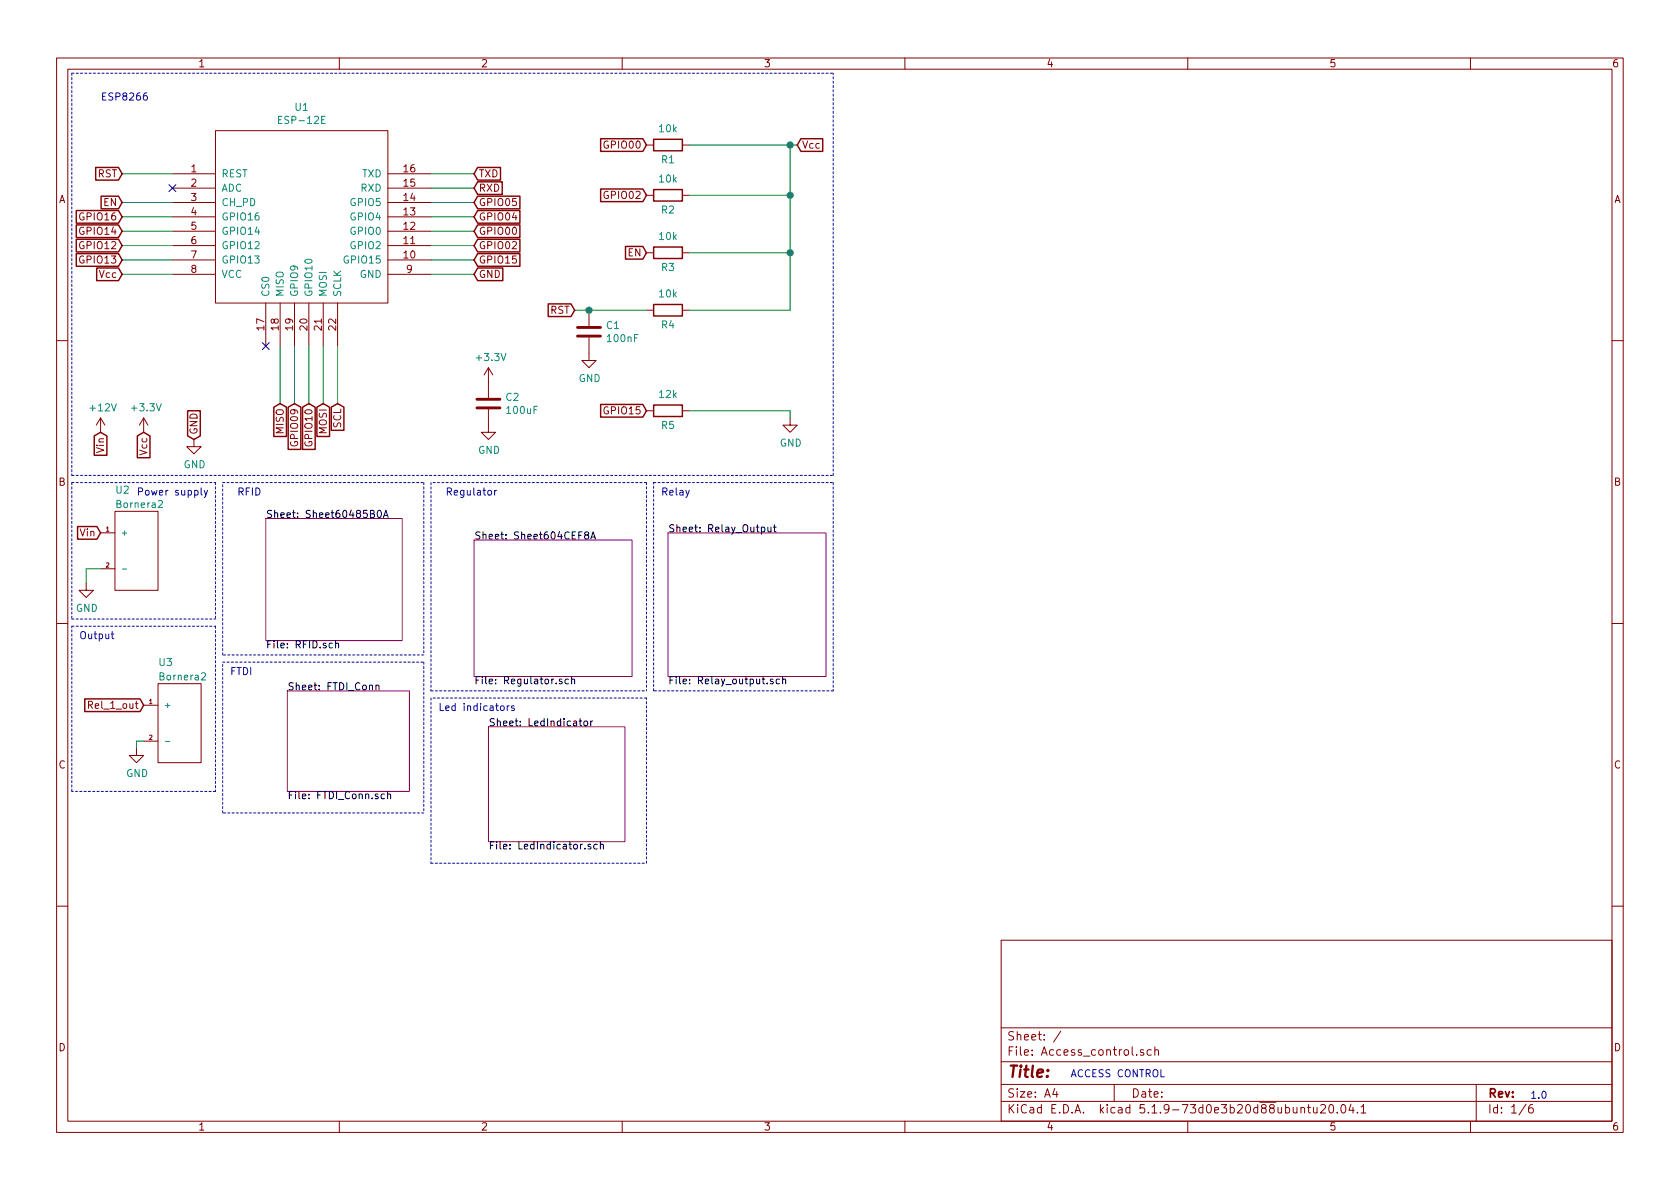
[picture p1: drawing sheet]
EESchema Schematic File Version 4
EELAYER 30 0
EELAYER END
$Descr A4 11693 8268
encoding utf-8
Sheet 1 6
Title ""
Date ""
Rev ""
Comp ""
Comment1 ""
Comment2 ""
Comment3 ""
Comment4 ""
$EndDescr
Wire Notes Line
	500  500  500  3300
Text Notes 700  700  0    50   ~ 0
ESP8266
Wire Wire Line
	850  1900 1200 1900
Wire Wire Line
	1950 2400 1950 2800
Wire Wire Line
	2050 2400 2050 2800
Wire Wire Line
	2150 2400 2150 2800
Wire Wire Line
	2250 2400 2250 2800
Wire Wire Line
	2350 2400 2350 2800
Wire Wire Line
	3000 1200 3300 1200
Wire Wire Line
	3000 1300 3300 1300
Wire Wire Line
	3000 1400 3300 1400
Wire Wire Line
	3000 1500 3300 1500
Wire Wire Line
	3000 1600 3300 1600
Wire Wire Line
	3000 1700 3300 1700
Wire Wire Line
	3000 1800 3300 1800
Wire Wire Line
	3000 1900 3300 1900
Text GLabel 3300 1900 2    50   Input ~ 0
GND
Text GLabel 850  1200 0    50   Input ~ 0
RST
Text GLabel 850  1400 0    50   Input ~ 0
EN
Text GLabel 850  1500 0    50   Input ~ 0
GPIO16
$Comp
L Device:C C2
U 1 1
P 3400 2800
F 0 "C2" H 3515 2846 50  0000 L CNN
F 1 "100uF" H 3515 2755 50  0000 L CNN
F 2 "Capacitor_SMD:C_1206_3216Metric" H 3438 2650 50  0001 C CNN
F 3 "~" H 3400 2800 50  0001 C CNN
	1    3400 2800
	1    0    0    -1  
$EndComp
$Comp
L power:GND #PWR0101
U 1 1
P 3400 2950
F 0 "#PWR0101" H 3400 2700 50  0001 C CNN
F 1 "GND" H 3405 2777 50  0000 C CNN
F 2 "" H 3400 2950 50  0001 C CNN
F 3 "" H 3400 2950 50  0001 C CNN
	1    3400 2950
	1    0    0    -1  
$EndComp
$Comp
L power:+3.3V #PWR0102
U 1 1
P 3400 2650
F 0 "#PWR0102" H 3400 2500 50  0001 C CNN
F 1 "+3.3V" H 3415 2823 50  0000 C CNN
F 2 "" H 3400 2650 50  0001 C CNN
F 3 "" H 3400 2650 50  0001 C CNN
	1    3400 2650
	1    0    0    -1  
$EndComp
Text GLabel 1350 3050 1    50   Input ~ 0
GND
$Comp
L power:GND #PWR0103
U 1 1
P 1350 3050
F 0 "#PWR0103" H 1350 2800 50  0001 C CNN
F 1 "GND" H 1355 2877 50  0000 C CNN
F 2 "" H 1350 3050 50  0001 C CNN
F 3 "" H 1350 3050 50  0001 C CNN
	1    1350 3050
	1    0    0    -1  
$EndComp
Text GLabel 1000 3000 3    50   Input ~ 0
Vcc
$Comp
L power:+3.3V #PWR0104
U 1 1
P 1000 3000
F 0 "#PWR0104" H 1000 2850 50  0001 C CNN
F 1 "+3.3V" H 1015 3173 50  0000 C CNN
F 2 "" H 1000 3000 50  0001 C CNN
F 3 "" H 1000 3000 50  0001 C CNN
	1    1000 3000
	1    0    0    -1  
$EndComp
Text GLabel 850  1600 0    50   Input ~ 0
GPIO14
Text GLabel 850  1700 0    50   Input ~ 0
GPIO12
Text GLabel 850  1800 0    50   Input ~ 0
GPIO13
Text GLabel 850  1900 0    50   Input ~ 0
Vcc
Text GLabel 1950 2800 3    50   Input ~ 0
MISO
Text GLabel 2250 2800 3    50   Input ~ 0
MOSI
Text GLabel 2050 2800 3    50   Input ~ 0
GPIO09
Text GLabel 2150 2800 3    50   Input ~ 0
GPIO10
Text GLabel 2350 2800 3    50   Input ~ 0
SCL
Text GLabel 3300 1800 2    50   Input ~ 0
GPIO15
Text GLabel 3300 1700 2    50   Input ~ 0
GPIO02
Text GLabel 3300 1600 2    50   Input ~ 0
GPIO00
Text GLabel 3300 1500 2    50   Input ~ 0
GPIO04
Text GLabel 3300 1400 2    50   Input ~ 0
GPIO05
Text GLabel 3300 1300 2    50   Input ~ 0
RXD
Text GLabel 3300 1200 2    50   Input ~ 0
TXD
$Sheet
S 1850 3600 950  850 
U 60485B0B
F0 "Sheet60485B0A" 50
F1 "RFID.sch" 50
$EndSheet
Text Notes 1650 3450 0    50   ~ 0
RFID
Text Notes 950  3450 0    50   ~ 0
Power supply
$Comp
L power:+12V #PWR0105
U 1 1
P 700 3000
F 0 "#PWR0105" H 700 2850 50  0001 C CNN
F 1 "+12V" H 715 3173 50  0000 C CNN
F 2 "" H 700 3000 50  0001 C CNN
F 3 "" H 700 3000 50  0001 C CNN
	1    700  3000
	1    0    0    -1  
$EndComp
Text GLabel 700  3000 3    50   Input ~ 0
Vin
Wire Notes Line
	500  3350 1500 3350
Wire Notes Line
	1550 3350 2950 3350
Wire Notes Line
	2950 3350 2950 4550
Wire Notes Line
	2950 4550 1550 4550
Wire Notes Line
	1550 4550 1550 3350
$Comp
L Device:R R1
U 1 1
P 4650 1000
F 0 "R1" V 4750 1000 50  0000 C CNN
F 1 "10k" V 4534 1000 50  0000 C CNN
F 2 "Resistor_SMD:R_0805_2012Metric" V 4580 1000 50  0001 C CNN
F 3 "~" H 4650 1000 50  0001 C CNN
	1    4650 1000
	0    1    1    0   
$EndComp
$Comp
L Device:R R2
U 1 1
P 4650 1350
F 0 "R2" V 4750 1350 50  0000 C CNN
F 1 "10k" V 4534 1350 50  0000 C CNN
F 2 "Resistor_SMD:R_0805_2012Metric" V 4580 1350 50  0001 C CNN
F 3 "~" H 4650 1350 50  0001 C CNN
	1    4650 1350
	0    1    1    0   
$EndComp
$Comp
L Device:R R3
U 1 1
P 4650 1750
F 0 "R3" V 4750 1750 50  0000 C CNN
F 1 "10k" V 4534 1750 50  0000 C CNN
F 2 "Resistor_SMD:R_0805_2012Metric" V 4580 1750 50  0001 C CNN
F 3 "~" H 4650 1750 50  0001 C CNN
	1    4650 1750
	0    1    1    0   
$EndComp
$Comp
L Device:R R4
U 1 1
P 4650 2150
F 0 "R4" V 4750 2150 50  0000 C CNN
F 1 "10k" V 4534 2150 50  0000 C CNN
F 2 "Resistor_SMD:R_0805_2012Metric" V 4580 2150 50  0001 C CNN
F 3 "~" H 4650 2150 50  0001 C CNN
	1    4650 2150
	0    1    1    0   
$EndComp
$Comp
L Device:R R5
U 1 1
P 4650 2850
F 0 "R5" V 4750 2850 50  0000 C CNN
F 1 "12k" V 4534 2850 50  0000 C CNN
F 2 "Resistor_SMD:R_0805_2012Metric" V 4580 2850 50  0001 C CNN
F 3 "~" H 4650 2850 50  0001 C CNN
	1    4650 2850
	0    1    1    0   
$EndComp
Text GLabel 5550 1000 2    50   Input ~ 0
Vcc
Wire Wire Line
	4800 1000 5500 1000
Connection ~ 5500 1000
Wire Wire Line
	5500 1000 5550 1000
Wire Wire Line
	4800 1350 5500 1350
Connection ~ 5500 1350
Wire Wire Line
	5500 1350 5500 1000
Wire Wire Line
	4800 1750 5500 1750
Connection ~ 5500 1750
Wire Wire Line
	5500 1750 5500 1350
Wire Wire Line
	4800 2150 5500 2150
Wire Wire Line
	5500 2150 5500 1750
Text GLabel 4500 1000 0    50   Input ~ 0
GPIO00
Text GLabel 4500 1350 0    50   Input ~ 0
GPIO02
Text GLabel 4500 1750 0    50   Input ~ 0
EN
Text GLabel 4000 2150 0    50   Input ~ 0
RST
Wire Wire Line
	4000 2150 4100 2150
$Comp
L Device:C C1
U 1 1
P 4100 2300
F 0 "C1" H 4215 2346 50  0000 L CNN
F 1 "100nF" H 4215 2255 50  0000 L CNN
F 2 "Capacitor_SMD:C_1206_3216Metric" H 4138 2150 50  0001 C CNN
F 3 "~" H 4100 2300 50  0001 C CNN
	1    4100 2300
	1    0    0    -1  
$EndComp
Connection ~ 4100 2150
Wire Wire Line
	4100 2150 4500 2150
$Comp
L power:GND #PWR0106
U 1 1
P 4100 2450
F 0 "#PWR0106" H 4100 2200 50  0001 C CNN
F 1 "GND" H 4105 2277 50  0000 C CNN
F 2 "" H 4100 2450 50  0001 C CNN
F 3 "" H 4100 2450 50  0001 C CNN
	1    4100 2450
	1    0    0    -1  
$EndComp
$Comp
L power:GND #PWR0107
U 1 1
P 5500 2900
F 0 "#PWR0107" H 5500 2650 50  0001 C CNN
F 1 "GND" H 5505 2727 50  0000 C CNN
F 2 "" H 5500 2900 50  0001 C CNN
F 3 "" H 5500 2900 50  0001 C CNN
	1    5500 2900
	1    0    0    -1  
$EndComp
Wire Wire Line
	4800 2850 5500 2850
Wire Wire Line
	5500 2850 5500 2900
Text GLabel 4500 2850 0    50   Input ~ 0
GPIO15
Wire Notes Line
	5800 3300 5800 500 
Wire Notes Line
	500  3300 5800 3300
Wire Notes Line
	500  500  5800 500 
NoConn ~ 1850 2400
$Sheet
S 3300 3750 1100 950 
U 604CEF8B
F0 "Sheet604CEF8A" 50
F1 "Regulator.sch" 50
$EndSheet
Wire Notes Line
	4500 3350 3000 3350
Wire Notes Line
	3000 4800 4500 4800
Wire Notes Line
	4500 3350 4500 4800
Wire Notes Line
	3000 3350 3000 4800
Text Notes 3100 3450 0    50   ~ 0
Regulator
Text Notes 7450 7500 0    50   ~ 0
ACCESS CONTROL
Text Notes 10650 7650 0    50   ~ 0
1.0
NoConn ~ 1200 1300
$Sheet
S 4650 3700 1100 1000
U 60455E3F
F0 "Relay_Output" 50
F1 "Relay_output.sch" 50
$EndSheet
Wire Notes Line
	4550 4800 4550 3350
Wire Notes Line
	4550 3350 5800 3350
Wire Notes Line
	5800 3350 5800 4800
Wire Notes Line
	5800 4800 4550 4800
Text Notes 4600 3450 0    50   ~ 0
Relay
$Comp
L Terminal:Bornera2 U2
U 1 1
P 950 3850
F 0 "U2" H 800 4300 50  0000 L CNN
F 1 "Bornera2" H 800 4200 50  0000 L CNN
F 2 "Borneras:Bronera_2" H 950 4200 50  0001 C CNN
F 3 "" H 950 4200 50  0001 C CNN
	1    950  3850
	1    0    0    -1  
$EndComp
Text GLabel 700  3700 0    50   Input ~ 0
Vin
$Comp
L power:GND #PWR0108
U 1 1
P 600 4050
F 0 "#PWR0108" H 600 3800 50  0001 C CNN
F 1 "GND" H 605 3877 50  0000 C CNN
F 2 "" H 600 4050 50  0001 C CNN
F 3 "" H 600 4050 50  0001 C CNN
	1    600  4050
	1    0    0    -1  
$EndComp
Wire Wire Line
	600  3950 600  4050
Wire Wire Line
	600  3950 700  3950
Wire Notes Line
	500  4300 1500 4300
Wire Notes Line
	1500 3350 1500 4300
Wire Notes Line
	500  3350 500  4300
$Comp
L Terminal:Bornera2 U3
U 1 1
P 1250 5050
F 0 "U3" H 1100 5500 50  0000 L CNN
F 1 "Bornera2" H 1100 5400 50  0000 L CNN
F 2 "Borneras:Bronera_2" H 1250 5400 50  0001 C CNN
F 3 "" H 1250 5400 50  0001 C CNN
	1    1250 5050
	1    0    0    -1  
$EndComp
Wire Notes Line
	500  4350 1500 4350
Wire Notes Line
	1500 4350 1500 5500
Wire Notes Line
	1500 5500 500  5500
Wire Notes Line
	500  5500 500  4350
Text Notes 550  4450 0    50   ~ 0
Output
Text GLabel 1000 4900 0    50   Input ~ 0
Rel_1_out
$Comp
L power:GND #PWR0109
U 1 1
P 950 5200
F 0 "#PWR0109" H 950 4950 50  0001 C CNN
F 1 "GND" H 955 5027 50  0000 C CNN
F 2 "" H 950 5200 50  0001 C CNN
F 3 "" H 950 5200 50  0001 C CNN
	1    950  5200
	1    0    0    -1  
$EndComp
Wire Wire Line
	1000 5150 950  5150
Wire Wire Line
	950  5150 950  5200
$Sheet
S 2000 4800 850  700 
U 604AE6F7
F0 "FTDI_Conn" 50
F1 "FTDI_Conn.sch" 50
$EndSheet
Wire Notes Line
	1550 5650 1550 4600
Wire Notes Line
	1550 4600 2950 4600
Wire Notes Line
	2950 4600 2950 5650
Wire Notes Line
	2950 5650 1550 5650
Text Notes 1600 4700 0    50   ~ 0
FTDI
$Sheet
S 3400 5050 950  800 
U 604BEA43
F0 "LedIndicator" 50
F1 "LedIndicator.sch" 50
$EndSheet
Wire Notes Line
	3000 4850 3000 6000
Wire Notes Line
	3000 6000 4500 6000
Wire Notes Line
	4500 6000 4500 4850
Wire Notes Line
	4500 4850 3000 4850
Text Notes 3050 4950 0    50   ~ 0
Led indicators
Wire Wire Line
	1200 1800 850  1800
Wire Wire Line
	1200 1700 850  1700
Wire Wire Line
	850  1600 1200 1600
Wire Wire Line
	1200 1500 850  1500
Wire Wire Line
	1200 1400 850  1400
Wire Wire Line
	1200 1200 850  1200
$Comp
L ESP_8366_CUSTOM:ESP-12E U1
U 1 1
P 2100 1500
F 0 "U1" H 2100 2265 50  0000 C CNN
F 1 "ESP-12E" H 2100 2174 50  0000 C CNN
F 2 "Esp8266_Module:C_WiFiModule" H 2100 1500 50  0001 C CNN
F 3 "http://l0l.org.uk/2014/12/esp8266-modules-hardware-guide-gotta-catch-em-all/" H 2100 1500 50  0001 C CNN
	1    2100 1500
	1    0    0    -1  
$EndComp
$EndSCHEMATC
